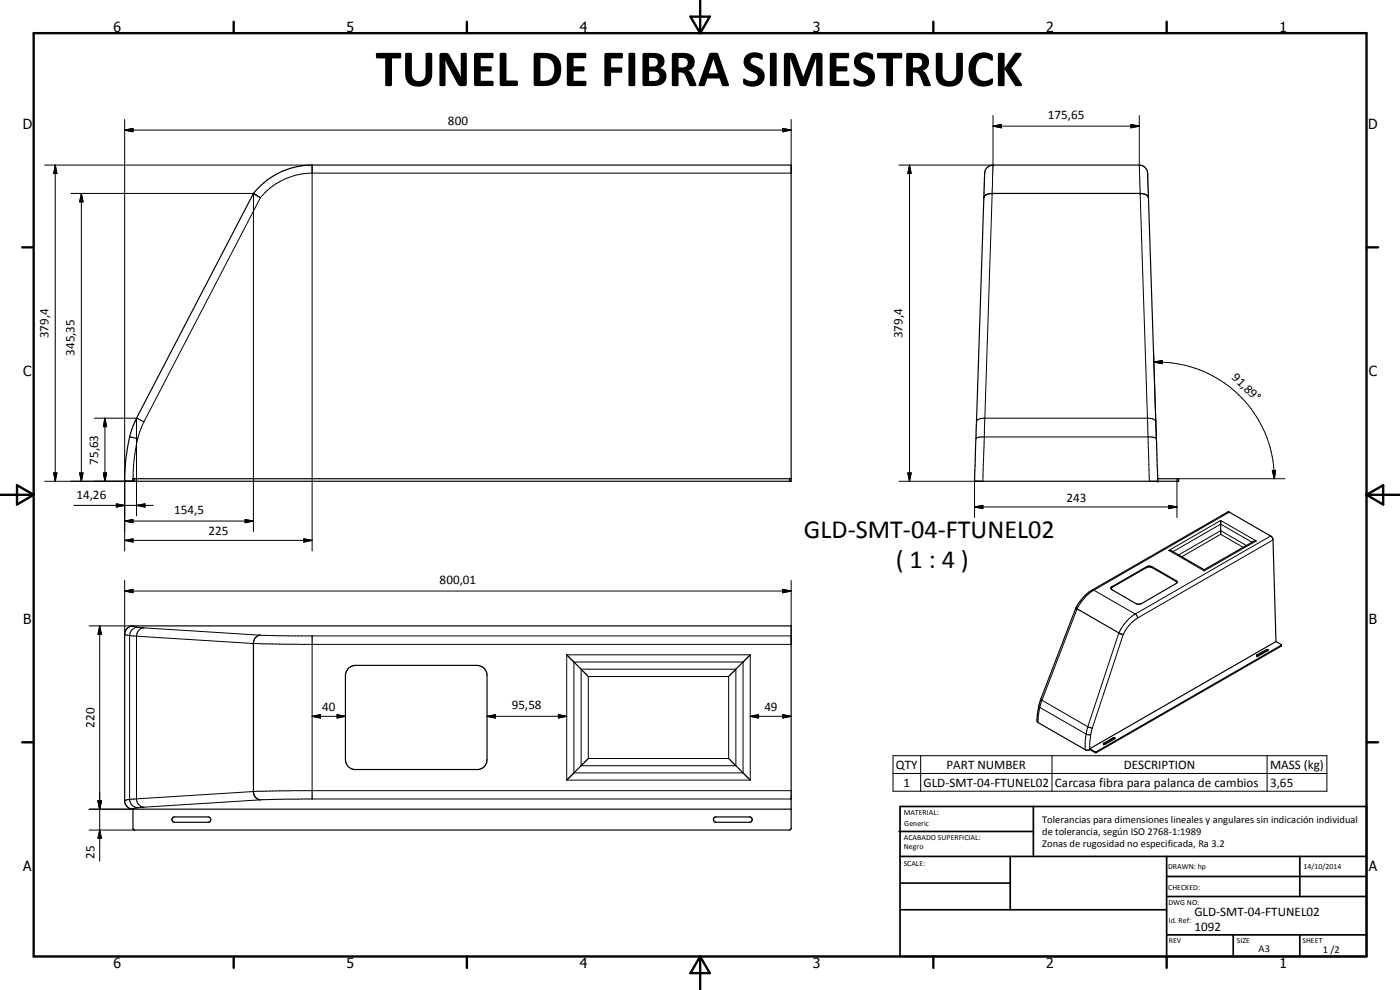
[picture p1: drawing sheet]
<svg xmlns="http://www.w3.org/2000/svg" width="420mm" height="297mm" viewBox="0 0 420 297" stroke-linecap="round" stroke-linejoin="round" font-family="sans-serif">
<g fill="none" stroke="#000" stroke-width=".35">
<path d="M76.1 58l2 1.4M76.1 58.1h.1M77.5 56.4a22.3 22.3 0 0 1 16.2-6.9h143.7v94.9h-200a43.7 43.7 0 0 1 3.6-18.9l35.1-67.5zM295.3 59.4l-2.8 85h61.2v-.8h-6.2v.8l-2.8-85M295.3 59.4l.2-7.2a2.63 2.63 0 0 1 2.5-2.7h43.9a2.65 2.65 0 0 1 2.6 2.9l.2 7M295.3 59.4a2.1 2.1 0 0 1 2.2-1.4h44.9a2.92 2.92 0 0 1 2.2 1.1l.1 .3M237.4 143.6h-197.5v.8M366.3 156.2v4.1M333.6 176.1l10.5-6 .7-.3 1 .3 7.3 4.2 .2 .3-.4 .5-10.3 6-.7 .2-1-.2-7.2-4.1-.3-.4zM350.8 165.1l.8 .2 9.8 5.6M353.3 174.8l-7.7-4.6-.8-.1-.5 .1-10.6 6-.3 .4M361.4 170.9v.4"/>
<path d="M377 162.3l-.8 .1-14.8 8.5M78.1 190.6l-.6 .1-.8 .6-.6 1.5v44.9a2.33 2.33 0 0 0 2 2.3M170.1 196.5l6.5 6.5M225.2 196.5l-6.5 6.5M322.9 182.4l-10.5 27.4-.7 2-.4 3.5a1.13 1.13 0 0 0 .2 1.5l14.2 8.1 .5 .2 .9-.2M322.9 182.4l12.9 7.5 1.3 .5M322.9 182.4a13.6 13.6 0 0 1 4.9-5.4l41-23.4 12.7 7.3 .4 .5 1 31.1M322.9 182.4h.1M377.1 196.6l3-1.7 .5 .1-3 1.8zM380.5 195.2l-.4-.1-2.9 1.7M382.9 192.5l1.6 .9 .1 .4-55.6 32-1.9-.9M382.9 192.5l-55.8 32.2"/>
<path d="M384.6 193.5l-55.6 32.1-1.9-.9M104.6 200.5l.9-.6 1.2-.3h36.5a3 3 0 0 1 3 3v25.3a2.93 2.93 0 0 1-2.6 3h-37.3a3 3 0 0 1-2.6-3v-25.3l.2-1.1zM176.6 227.6l-6.5 6.5M218.7 227.6l6.5 6.5M327.1 224.7v.2M334.5 221.6h-.4l-2.9 1.7M334.5 221.7v-.3h-.4l-2.9 1.7v.2M334.5 221.7l-2.9 1.6h-.4M39.9 242.8v5.7l.5 .5h196.5l.5-.5v-60.7h-197.7a2.55 2.55 0 0 0-2.3 2.5v50a2.55 2.55 0 0 0 2.3 2.5h197.7M51.8 245.3l.4-.2h10.4a.82 .82 0 0 1 .6 .9 .82 .82 0 0 1-.8 .7h-10a.83 .83 0 0 1-.7-.5 .83 .83 0 0 1 .1-.9zM214.3 245.3l.4-.2h10.4a.81 .81 0 0 1 .6 .9 .81 .81 0 0 1-.8 .7h-10a.82 .82 0 0 1-.7-.5 .82 .82 0 0 1 .1-.9z"/>
</g>
<g fill="none" stroke="#000" stroke-width=".3">
<path d="M37.4 39l2.5-.5v1zM37.4 39h200M37.4 35.9v129.4M234.9 38.5l2.5 .5-2.5 .5zM237.4 35.9v16h-143.7a20.1 20.1 0 0 0-15.6 7.5l-34.9 67.1M298 37.8l2.5-.5v1.1zM298 34.7v15.3l-3 94.4h-25.2M298 37.8h43.9M339.4 37.3l2.5 .5-2.5 .6zM341.9 34.7l.1 17.1 3 92.6M13.4 49.5h80.3v115.8M16.6 49.5l.5 2.6h-1z"/>
<path d="M16.6 49.5v94.9M21.2 58h54.9v101.5M24.4 58l.5 2.6h-1zM24.4 58v86.4M269.8 49.5h28.2M273 49.5l.5 2.6h-1.1zM273 49.5v94.9M346.2 105.5l.8 26.1-1.4-.5h-51.3l-1.4 .5M346.3 108.6l2.5-.4v.9zM346.3 108.6a35 35 0 0 1 36.1 35M28.3 125.5h12.7l2.2 1M31.5 125.5l.5 2.5h-1z"/>
<path d="M31.5 125.5v18.9M38.9 131.1l2.4 .5M41 125.5v29.3M41.3 131.6l-1.1 6.4-.3 6.4M43.2 126.5l-1.9 5.1M293.1 126.5a1.87 1.87 0 0 1 2.1-1h49.6a2.08 2.08 0 0 1 2.1 1M16.1 141.9h1l-.5 2.5zM22.1 151.6h23.9M23.9 141.9h1l-.5 2.5zM31 141.9h1l-.5 2.5zM34.9 151.2l2.5 .4-2.5 .5zM37.4 156.3l2.5-.4v.9z"/>
<path d="M37.4 156.3h38.7M40.4 143.6v.8h-27M41 151.6l2.5-.4v.9zM73.6 155.9l2.5 .4-2.5 .5zM236.9 143.6v.8M272.4 141.9h1.1l-.5 2.5zM292.5 152.1l2.5-.5v1zM292.5 152.1h60.7M292.5 144.4v10.9M350.7 151.6l2.5 .5-2.5 .5zM368.9 153.7l-40.6 23.4M381.8 141.1h1.1l-.5 2.5z"/>
<path d="M385.6 143.6h-32.4v11.7M37.4 162.1l2.5-.4v.9zM37.4 177.3l2.5-.5v1zM37.4 174.2v16.1l1.5 .4M37.4 162.1h56.3M37.4 177.3h200M91.2 161.7l2.5 .4-2.5 .5zM234.9 176.8l2.5 .5-2.5 .5zM237.4 174.2v19.1h-152.5l-8.8-.2-35.1-2.2M327.8 177l.5 .1M328.3 177.1l12.4 7.1M328.3 177.1a14.3 14.3 0 0 0-5.1 5.6l-10.7 28-.4 1.6"/>
<path d="M333.7 176v.2M344.1 170.1v.2M345.8 170.1v.2M350.8 165.1l15.5-8.9 10.7 6.1-15.6 9zM352.9 174.2v.2M373.1 164.2l-6.8-3.9-11.6 6.7M374 163.7l-7.7-4.5-12.6 7.3M375.7 162.7l-9.4-5.4-14.3 8.2M381.3 160.8l-40.6 23.4M382 162l-40.6 23.4M26.7 187.8h13.2l1.4 .4M29.9 187.8l.5 2.5h-1z"/>
<path d="M29.9 187.8v70.6M38.9 190.7v49.2M38.9 190.7l2.1 .2M41 190.9v48.8M41.3 188.2a2.51 2.51 0 0 0-2.4 2.5M41.3 188.2l1.9 .2M43.2 188.4l35.6 2.2 7.7 .2h150.9M43.2 188.4a2.4 2.4 0 0 0-2.2 2.5M93.7 190.8v48.9M170.1 196.5h55.1v37.6h-55.1zM172.2 198.6h50.8v33.3h-50.8zM340.7 184.2a13.3 13.3 0 0 0-4.9 5.7l-9.3 28.2"/>
<path d="M340.7 184.2l.5 .5 .2 .7M341.4 185.4a11.5 11.5 0 0 0-4.3 5l-9.3 28M377.2 196.5v.3M380.1 194.9v.3M384.5 193.6v.2M93.7 214.9l2.5-.5v1zM93.7 214.9h10M101.2 214.4l2.5 .5-2.5 .5zM146.2 214.9l2.5-.5v1zM146.2 214.9h23.9M167.6 214.4l2.5 .5-2.5 .5zM174.4 200.8h46.4v28.9h-46.4z"/>
<path d="M176.6 203h42.1v24.6h-42.1zM225.2 214.9l2.5-.5v1zM225.2 214.9h12.2M234.9 214.4l2.5 .5-2.5 .5zM311.7 211.8l.4 .5M312.1 212.3l13.9 8M312.1 212.3l-.6 4.5M312.4 209.8l14.1 8.3M312.4 209.8h.1M326.5 218.1l1.3 .3M326.5 218.1l-.5 2.2M327.8 218.4l-.4 2"/>
<path d="M38.9 239.9a2.6 2.6 0 0 0 2.4 2.5M38.9 239.9l-1.5 .4M41 239.7l-2.1 .2M41 239.7a2.47 2.47 0 0 0 2.2 2.5M237.4 237.2l-153.5 .1-7.1 .1-35.8 2.3M237.4 239.7l-151.9 .1-6.7 .1-35.6 2.3M268 226.7h130.2v10.7h-130.2zM268 232.1h130.2M276.3 226.7v10.7M315.7 226.7v10.7M326 220.3l1.4 .1M326 220.3l-.3 4.6"/>
<path d="M327.4 220.4l-.3 4.5M328.7 225.6v.2M329 225.6v.2M331.2 223v.3M334.1 221.4v.2M380.3 226.7v10.7M26.7 249h13.7M29.4 240.3h1l-.5 2.5zM29.9 249l.5 2.5h-1zM41.3 242.4l-1.4 .4h-13.2M43.2 242.2l-1.9 .2"/>
</g>
<g fill="#000">
<circle cx="76.1" cy="58" r=".18"/>
<circle cx="297.8" cy="58" r=".18"/>
<circle cx="342.2" cy="58" r=".18"/>
<circle cx="37.4" cy="144.4" r=".18"/>
<circle cx="292.5" cy="144.4" r=".18"/>
<circle cx="347.5" cy="144.4" r=".18"/>
<circle cx="361.4" cy="170.9" r=".18"/>
<circle cx="76.1" cy="193.1" r=".18"/>
<circle cx="323.2" cy="182.7" r=".18"/>
<circle cx="335.8" cy="189.9" r=".18"/>
<circle cx="377.2" cy="196.8" r=".18"/>
<circle cx="76.1" cy="237.5" r=".18"/>
<circle cx="331.2" cy="223.3" r=".18"/>
</g>
<g fill="none" stroke="#000" stroke-width=".71">
<path d="M10.1 9.9h400v277.1h-400zM70.1 6.5v3.4M140.1 6.5v3.4M207.2 5h5.8l-2.9 4.9zM210.1 0v9.9M280.1 6.5v3.4M350.1 6.5v3.4M6.7 74.2h3.4M410.1 74.2h3.5M.1 148.5h10M5.1 145.6l5 2.9-5 2.9zM410.1 148.5h10"/>
<path d="M410.1 148.5l5-2.9v5.8zM6.7 222.7h3.4M410.1 222.7h3.5M70.1 287v3.4M140.1 287v3.4M210.1 287v10M210.1 287l2.9 5h-5.8zM280.1 287v3.4M350.1 287v3.4"/>
</g>
<g fill="none" stroke="#000" stroke-width=".51">
<path d="M269.8 249.5h40.3M270.1 242h140v45h-140zM270.1 257h140M303.2 257v16M310.1 242v15M350.1 257v30M390.1 257v12M270.1 265h33.1M270.1 273h80M350.1 269h60M350.1 263h60M350.1 280.5h60"/>
<path d="M370.1 280.5v6.5M390.1 280.5v6.5"/>
</g>
<g fill="#000">
<path d="M37.4 39l2.5-.5v1zM234.9 38.5l2.5 .5-2.5 .5zM298 37.8l2.5-.5v1.1zM339.4 37.3l2.5 .5-2.5 .6zM16.6 49.5l.5 2.6h-1zM273 49.5l.5 2.6h-1.1zM24.4 58l.5 2.6h-1zM346.3 108.6l2.5-.4v.9zM31.5 125.5l.5 2.5h-1zM16.1 141.9h1l-.5 2.5zM23.9 141.9h1l-.5 2.5zM31 141.9h1l-.5 2.5z"/>
<path d="M34.9 151.2l2.5 .4-2.5 .5zM37.4 156.3l2.5-.4v.9zM41 151.6l2.5-.4v.9zM73.6 155.9l2.5 .4-2.5 .5zM272.4 141.9h1.1l-.5 2.5zM292.5 152.1l2.5-.5v1zM350.7 151.6l2.5 .5-2.5 .5zM381.8 141.1h1.1l-.5 2.5zM37.4 162.1l2.5-.4v.9zM37.4 177.3l2.5-.5v1zM91.2 161.7l2.5 .4-2.5 .5zM234.9 176.8l2.5 .5-2.5 .5z"/>
<path d="M29.9 187.8l.5 2.5h-1zM93.7 214.9l2.5-.5v1zM101.2 214.4l2.5 .5-2.5 .5zM146.2 214.9l2.5-.5v1zM167.6 214.4l2.5 .5-2.5 .5zM225.2 214.9l2.5-.5v1zM234.9 214.4l2.5 .5-2.5 .5zM29.4 240.3h1l-.5 2.5zM29.9 249l.5 2.5h-1z"/>
</g>
<text font-size="15.8" x="112.7" y="25.8">TUNEL DE FIBRA SIMESTRUCK</text>
<g font-size="7.9">
<text x="241.3" y="161.3">GLD-SMT-04-FTUNEL02</text>
<text x="268.8" y="170.3">( 1 : 4 )</text>
</g>
<g font-size="4.2">
<text x="34" y="9.6">6</text>
<text x="104" y="9.6">5</text>
<text x="174" y="9.6">4</text>
<text x="244" y="9.6">3</text>
<text x="314" y="9.6">2</text>
<text x="384" y="9.6">1</text>
<text x="6.8" y="38.7">D</text>
<text x="410.6" y="38.7">D</text>
<text x="7" y="112.9">C</text>
<text x="410.8" y="112.9">C</text>
<text x="7" y="187.1">B</text>
<text x="410.8" y="187.1">B</text>
<text x="7" y="261.4">A</text>
<text x="410.8" y="261.4">A</text>
<text x="34" y="290.4">6</text>
<text x="104" y="290.4">5</text>
<text x="174" y="290.4">4</text>
<text x="244" y="290.4">3</text>
<text x="314" y="290.4">2</text>
<text x="384" y="290.4">1</text>
</g>
<g font-size="3.9">
<text x="314.5" y="35.8">175,65</text>
<text x="134.4" y="37.5">800</text>
<text x="14.6" y="101.5" transform="rotate(-90 14.6 101.5)">379,4</text>
<text x="270.9" y="101.5" transform="rotate(-90 270.9 101.5)">379,4</text>
<text x="22.4" y="106.7" transform="rotate(-90 22.4 106.7)">345,35</text>
<text x="369.5" y="113.5" transform="rotate(44 369.5 113.5)">91,89°</text>
<text x="29.5" y="139.4" transform="rotate(-90 29.5 139.4)">75,63</text>
<text x="22.9" y="149.6">14,26</text>
<text x="52.3" y="154.3">154,5</text>
<text x="320.1" y="150.5">243</text>
<text x="62.6" y="160.6">225</text>
<text x="131.9" y="175.3">800,01</text>
<text x="96.7" y="213.4">40</text>
<text x="153.6" y="212.9">95,58</text>
<text x="229.4" y="213.4">49</text>
<text x="28.4" y="218.3" transform="rotate(-90 28.4 218.3)">220</text>
<text x="268.9" y="230.7">QTY</text>
<text x="284" y="230.7">PART NUMBER</text>
<text x="337.3" y="230.7">DESCRIPTION</text>
<text x="381.2" y="230.8">MASS (kg)</text>
<text x="271.1" y="236">1</text>
<text x="277.2" y="236">GLD-SMT-04-FTUNEL02</text>
<text x="316.6" y="236.1">Carcasa fibra para palanca de cambios</text>
<text x="381.2" y="236">3,65</text>
<text x="28.4" y="257.7" transform="rotate(-90 28.4 257.7)">25</text>
<text x="358.5" y="275">GLD-SMT-04-FTUNEL02</text>
<text x="358.5" y="279.4">1092</text>
</g>
<g font-size="3.1">
<text x="312.7" y="246.8">Tolerancias para dimensiones lineales y angulares sin indicación individual</text>
<text x="312.7" y="250.4">de tolerancia, según ISO 2768-1:1989</text>
<text x="312.7" y="254">Zonas de rugosidad no especificada, Ra 3.2</text>
<text x="377.7" y="285.6">A3</text>
<text x="397" y="285.9">1 /2</text>
</g>
<g font-size="2.4">
<text x="271.2" y="244.4">MATERIAL:</text>
<text x="271.3" y="252">ACABADO SUPERFICIAL:</text>
<text x="271.4" y="247.9">Generic</text>
<text x="271.3" y="254.6">Negro</text>
<text x="271.2" y="259.7">SCALE:</text>
<text x="350.6" y="260.8">DRAWN: hp</text>
<text x="391.2" y="260.6">14/10/2014</text>
<text x="350.6" y="267">CHECKED:</text>
<text x="350.6" y="271.4">DWG NO:</text>
<text x="350.8" y="276.9">Id. Ref:</text>
<text x="350.8" y="282.8">REV</text>
<text x="371.2" y="282.9">SIZE</text>
<text x="390.9" y="282.9">SHEET</text>
</g>
</svg>
